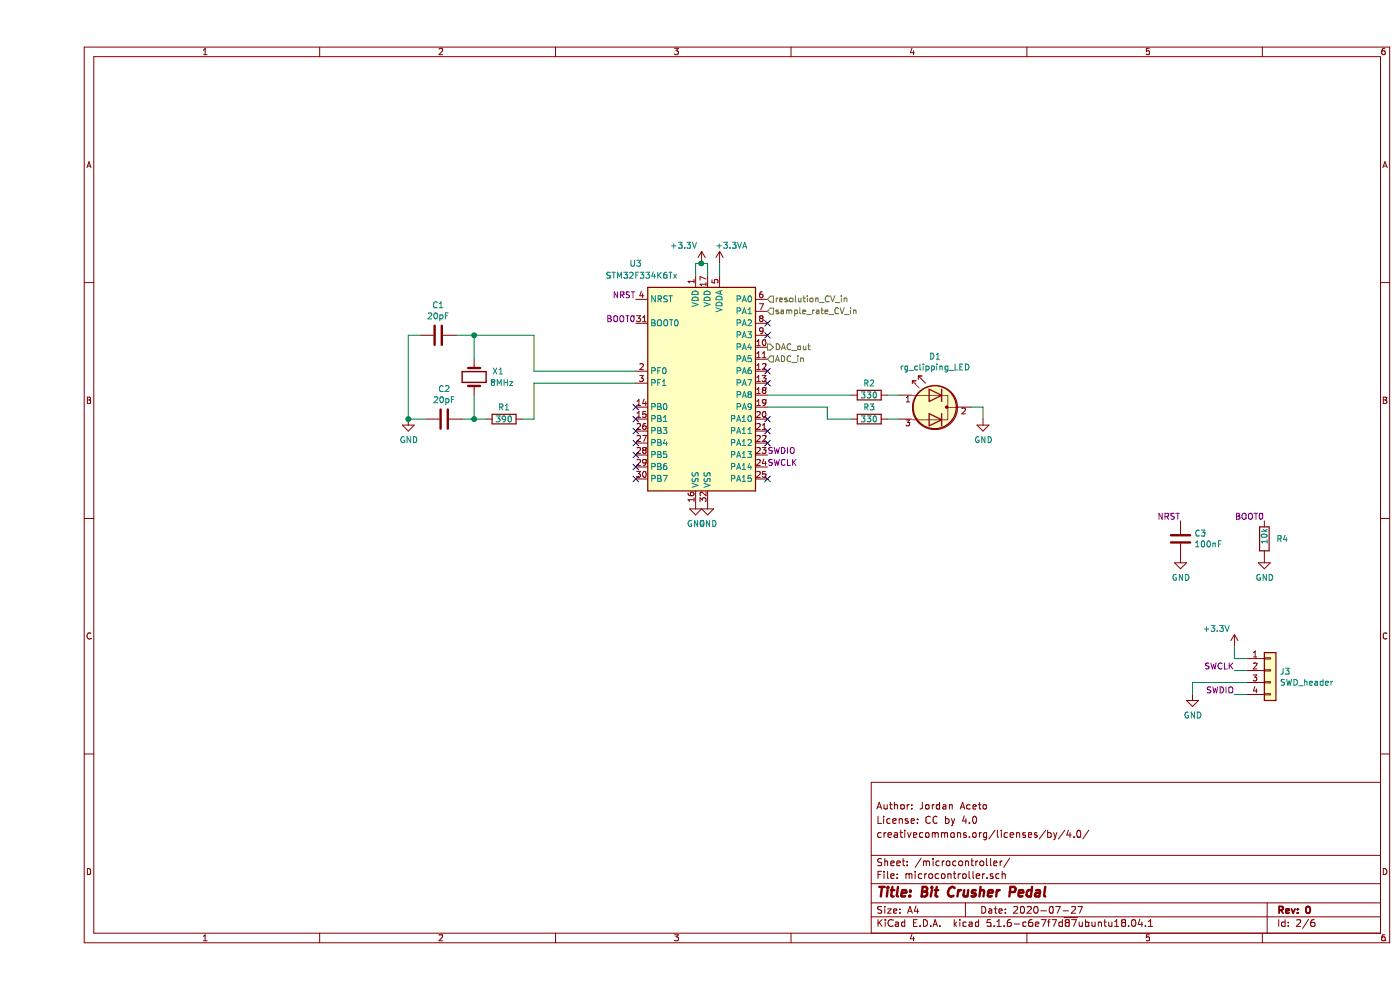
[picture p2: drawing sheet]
EESchema Schematic File Version 4
EELAYER 30 0
EELAYER END
$Descr A4 11693 8268
encoding utf-8
Sheet 2 6
Title "Bit Crusher Pedal"
Date "2020-07-27"
Rev "0"
Comp ""
Comment1 "creativecommons.org/licenses/by/4.0/"
Comment2 "License: CC by 4.0"
Comment3 "Author: Jordan Aceto"
Comment4 ""
$EndDescr
$Comp
L MCU_ST_STM32F3:STM32F334K6Tx U?
U 1 1
P 5600 3200
AR Path="/5F121594" Ref="U?"  Part="1" 
AR Path="/5F120841/5F121594" Ref="U3"  Part="1" 
F 0 "U3" H 5000 4200 50  0000 C CNN
F 1 "STM32F334K6Tx" H 5050 4100 50  0000 C CNN
F 2 "Package_QFP:LQFP-32_7x7mm_P0.8mm" H 5100 2300 50  0001 R CNN
F 3 "http://www.st.com/st-web-ui/static/active/en/resource/technical/document/datasheet/DM00097745.pdf" H 5600 3200 50  0001 C CNN
	1    5600 3200
	1    0    0    -1  
$EndComp
$Comp
L power:GND #PWR0103
U 1 1
P 5500 4200
F 0 "#PWR0103" H 5500 3950 50  0001 C CNN
F 1 "GND" H 5505 4027 50  0000 C CNN
F 2 "" H 5500 4200 50  0001 C CNN
F 3 "" H 5500 4200 50  0001 C CNN
	1    5500 4200
	1    0    0    -1  
$EndComp
$Comp
L power:GND #PWR0104
U 1 1
P 5600 4200
F 0 "#PWR0104" H 5600 3950 50  0001 C CNN
F 1 "GND" H 5605 4027 50  0000 C CNN
F 2 "" H 5600 4200 50  0001 C CNN
F 3 "" H 5600 4200 50  0001 C CNN
	1    5600 4200
	1    0    0    -1  
$EndComp
$Comp
L power:+3.3V #PWR0105
U 1 1
P 5550 2200
F 0 "#PWR0105" H 5550 2050 50  0001 C CNN
F 1 "+3.3V" H 5400 2350 50  0000 C CNN
F 2 "" H 5550 2200 50  0001 C CNN
F 3 "" H 5550 2200 50  0001 C CNN
	1    5550 2200
	1    0    0    -1  
$EndComp
Wire Wire Line
	5600 2300 5600 2200
Wire Wire Line
	5600 2200 5550 2200
Wire Wire Line
	5500 2200 5500 2300
Connection ~ 5550 2200
Wire Wire Line
	5550 2200 5500 2200
Wire Wire Line
	5700 2300 5700 2200
$Comp
L power:+3.3VA #PWR0106
U 1 1
P 5700 2200
F 0 "#PWR0106" H 5700 2050 50  0001 C CNN
F 1 "+3.3VA" H 5800 2350 50  0000 C CNN
F 2 "" H 5700 2200 50  0001 C CNN
F 3 "" H 5700 2200 50  0001 C CNN
	1    5700 2200
	1    0    0    -1  
$EndComp
$Comp
L Device:C C1
U 1 1
P 3350 2800
F 0 "C1" V 3098 2800 50  0000 C CNN
F 1 "20pF" V 3189 2800 50  0000 C CNN
F 2 "Capacitor_SMD:C_0805_2012Metric_Pad1.15x1.40mm_HandSolder" H 3388 2650 50  0001 C CNN
F 3 "~" H 3350 2800 50  0001 C CNN
	1    3350 2800
	0    1    1    0   
$EndComp
$Comp
L Device:Crystal X1
U 1 1
P 3650 3150
F 0 "X1" V 3600 3300 50  0000 L CNN
F 1 "8MHz" V 3695 3281 50  0000 L CNN
F 2 "Crystal:Resonator-2Pin_W10.0mm_H5.0mm" H 3650 3150 50  0001 C CNN
F 3 "~" H 3650 3150 50  0001 C CNN
	1    3650 3150
	0    1    1    0   
$EndComp
$Comp
L Device:C C2
U 1 1
P 3400 3500
F 0 "C2" V 3148 3500 50  0000 C CNN
F 1 "20pF" V 3239 3500 50  0000 C CNN
F 2 "Capacitor_SMD:C_0805_2012Metric_Pad1.15x1.40mm_HandSolder" H 3438 3350 50  0001 C CNN
F 3 "~" H 3400 3500 50  0001 C CNN
	1    3400 3500
	0    1    1    0   
$EndComp
Wire Wire Line
	5000 3100 4150 3100
Wire Wire Line
	4150 3100 4150 2800
Wire Wire Line
	3650 3000 3650 2800
Wire Wire Line
	3650 2800 3500 2800
Wire Wire Line
	3650 3300 3650 3500
Wire Wire Line
	3650 3500 3550 3500
Wire Wire Line
	4150 3500 4150 3200
Wire Wire Line
	4150 3200 5000 3200
Wire Wire Line
	3250 3500 3100 3500
Wire Wire Line
	3100 3500 3100 2800
Wire Wire Line
	3100 2800 3200 2800
$Comp
L power:GND #PWR0107
U 1 1
P 3100 3500
F 0 "#PWR0107" H 3100 3250 50  0001 C CNN
F 1 "GND" H 3105 3327 50  0000 C CNN
F 2 "" H 3100 3500 50  0001 C CNN
F 3 "" H 3100 3500 50  0001 C CNN
	1    3100 3500
	1    0    0    -1  
$EndComp
Connection ~ 3100 3500
Text HLabel 6100 2900 2    50   Output ~ 0
DAC_out
Text HLabel 6100 2500 2    50   Input ~ 0
resolution_CV_in
Text HLabel 6100 2600 2    50   Input ~ 0
sample_rate_CV_in
Text HLabel 6100 3000 2    50   Input ~ 0
ADC_in
Text Label 5000 2500 2    50   ~ 0
NRST
Text Label 5000 2700 2    50   ~ 0
BOOT0
Text Label 6100 3800 0    50   ~ 0
SWDIO
Text Label 6100 3900 0    50   ~ 0
SWCLK
$Comp
L Connector_Generic:Conn_01x04 J3
U 1 1
P 10300 5600
F 0 "J3" H 10380 5592 50  0000 L CNN
F 1 "SWD_header" H 10380 5501 50  0000 L CNN
F 2 "Connector_PinHeader_2.54mm:PinHeader_1x04_P2.54mm_Vertical" H 10300 5600 50  0001 C CNN
F 3 "~" H 10300 5600 50  0001 C CNN
	1    10300 5600
	1    0    0    -1  
$EndComp
$Comp
L power:GND #PWR0108
U 1 1
P 9650 5800
F 0 "#PWR0108" H 9650 5550 50  0001 C CNN
F 1 "GND" H 9655 5627 50  0000 C CNN
F 2 "" H 9650 5800 50  0001 C CNN
F 3 "" H 9650 5800 50  0001 C CNN
	1    9650 5800
	1    0    0    -1  
$EndComp
$Comp
L power:+3.3V #PWR0109
U 1 1
P 10000 5400
F 0 "#PWR0109" H 10000 5250 50  0001 C CNN
F 1 "+3.3V" H 9850 5550 50  0000 C CNN
F 2 "" H 10000 5400 50  0001 C CNN
F 3 "" H 10000 5400 50  0001 C CNN
	1    10000 5400
	1    0    0    -1  
$EndComp
Wire Wire Line
	10000 5400 10000 5500
Wire Wire Line
	10000 5500 10100 5500
Text Label 10000 5800 2    50   ~ 0
SWDIO
Text Label 10000 5600 2    50   ~ 0
SWCLK
Wire Wire Line
	10000 5600 10100 5600
Wire Wire Line
	10000 5800 10100 5800
Wire Wire Line
	9650 5800 9650 5700
Wire Wire Line
	9650 5700 10100 5700
$Comp
L Device:R R4
U 1 1
P 10250 4500
F 0 "R4" H 10350 4500 50  0000 L CNN
F 1 "10k" V 10250 4450 50  0000 L CNN
F 2 "Resistor_SMD:R_0805_2012Metric_Pad1.15x1.40mm_HandSolder" V 10180 4500 50  0001 C CNN
F 3 "~" H 10250 4500 50  0001 C CNN
	1    10250 4500
	1    0    0    -1  
$EndComp
$Comp
L power:GND #PWR0110
U 1 1
P 10250 4650
F 0 "#PWR0110" H 10250 4400 50  0001 C CNN
F 1 "GND" H 10255 4477 50  0000 C CNN
F 2 "" H 10250 4650 50  0001 C CNN
F 3 "" H 10250 4650 50  0001 C CNN
	1    10250 4650
	1    0    0    -1  
$EndComp
Text Label 10250 4350 2    50   ~ 0
BOOT0
$Comp
L Device:R R1
U 1 1
P 3900 3500
F 0 "R1" V 3800 3500 50  0000 C CNN
F 1 "390" V 3900 3500 50  0000 C CNN
F 2 "Resistor_SMD:R_0805_2012Metric_Pad1.15x1.40mm_HandSolder" V 3830 3500 50  0001 C CNN
F 3 "~" H 3900 3500 50  0001 C CNN
	1    3900 3500
	0    1    1    0   
$EndComp
Connection ~ 3650 2800
Wire Wire Line
	3650 2800 4150 2800
Wire Wire Line
	4150 3500 4050 3500
Wire Wire Line
	3750 3500 3650 3500
Connection ~ 3650 3500
$Comp
L Device:C C3
U 1 1
P 9550 4500
F 0 "C3" H 9665 4546 50  0000 L CNN
F 1 "100nF" H 9665 4455 50  0000 L CNN
F 2 "Capacitor_SMD:C_0805_2012Metric_Pad1.15x1.40mm_HandSolder" H 9588 4350 50  0001 C CNN
F 3 "~" H 9550 4500 50  0001 C CNN
	1    9550 4500
	1    0    0    -1  
$EndComp
$Comp
L power:GND #PWR0111
U 1 1
P 9550 4650
F 0 "#PWR0111" H 9550 4400 50  0001 C CNN
F 1 "GND" H 9555 4477 50  0000 C CNN
F 2 "" H 9550 4650 50  0001 C CNN
F 3 "" H 9550 4650 50  0001 C CNN
	1    9550 4650
	1    0    0    -1  
$EndComp
Text Label 9550 4350 2    50   ~ 0
NRST
$Comp
L Device:LED_Dual_ACA D1
U 1 1
P 7500 3400
F 0 "D1" H 7500 3825 50  0000 C CNN
F 1 "rg_clipping_LED" H 7500 3734 50  0000 C CNN
F 2 "LED_THT:LED_D3.0mm-3" H 7500 3400 50  0001 C CNN
F 3 "~" H 7500 3400 50  0001 C CNN
	1    7500 3400
	-1   0    0    -1  
$EndComp
$Comp
L Device:R R2
U 1 1
P 6950 3300
F 0 "R2" V 6850 3300 50  0000 C CNN
F 1 "330" V 6950 3300 50  0000 C CNN
F 2 "Resistor_SMD:R_0805_2012Metric_Pad1.15x1.40mm_HandSolder" V 6880 3300 50  0001 C CNN
F 3 "~" H 6950 3300 50  0001 C CNN
	1    6950 3300
	0    1    1    0   
$EndComp
$Comp
L Device:R R3
U 1 1
P 6950 3500
F 0 "R3" V 6850 3500 50  0000 C CNN
F 1 "330" V 6950 3500 50  0000 C CNN
F 2 "Resistor_SMD:R_0805_2012Metric_Pad1.15x1.40mm_HandSolder" V 6880 3500 50  0001 C CNN
F 3 "~" H 6950 3500 50  0001 C CNN
	1    6950 3500
	0    1    1    0   
$EndComp
$Comp
L power:GND #PWR0112
U 1 1
P 7900 3500
F 0 "#PWR0112" H 7900 3250 50  0001 C CNN
F 1 "GND" H 7905 3327 50  0000 C CNN
F 2 "" H 7900 3500 50  0001 C CNN
F 3 "" H 7900 3500 50  0001 C CNN
	1    7900 3500
	1    0    0    -1  
$EndComp
Wire Wire Line
	7900 3500 7900 3400
Wire Wire Line
	7900 3400 7800 3400
Wire Wire Line
	7100 3300 7200 3300
Wire Wire Line
	7100 3500 7200 3500
Wire Wire Line
	6800 3300 6100 3300
Wire Wire Line
	6100 3400 6600 3400
Wire Wire Line
	6600 3400 6600 3500
Wire Wire Line
	6600 3500 6800 3500
NoConn ~ 6100 2700
NoConn ~ 6100 2800
NoConn ~ 6100 3100
NoConn ~ 6100 3200
NoConn ~ 6100 3500
NoConn ~ 6100 3600
NoConn ~ 6100 3700
NoConn ~ 6100 4000
NoConn ~ 5000 4000
NoConn ~ 5000 3900
NoConn ~ 5000 3800
NoConn ~ 5000 3700
NoConn ~ 5000 3600
NoConn ~ 5000 3500
NoConn ~ 5000 3400
$EndSCHEMATC
